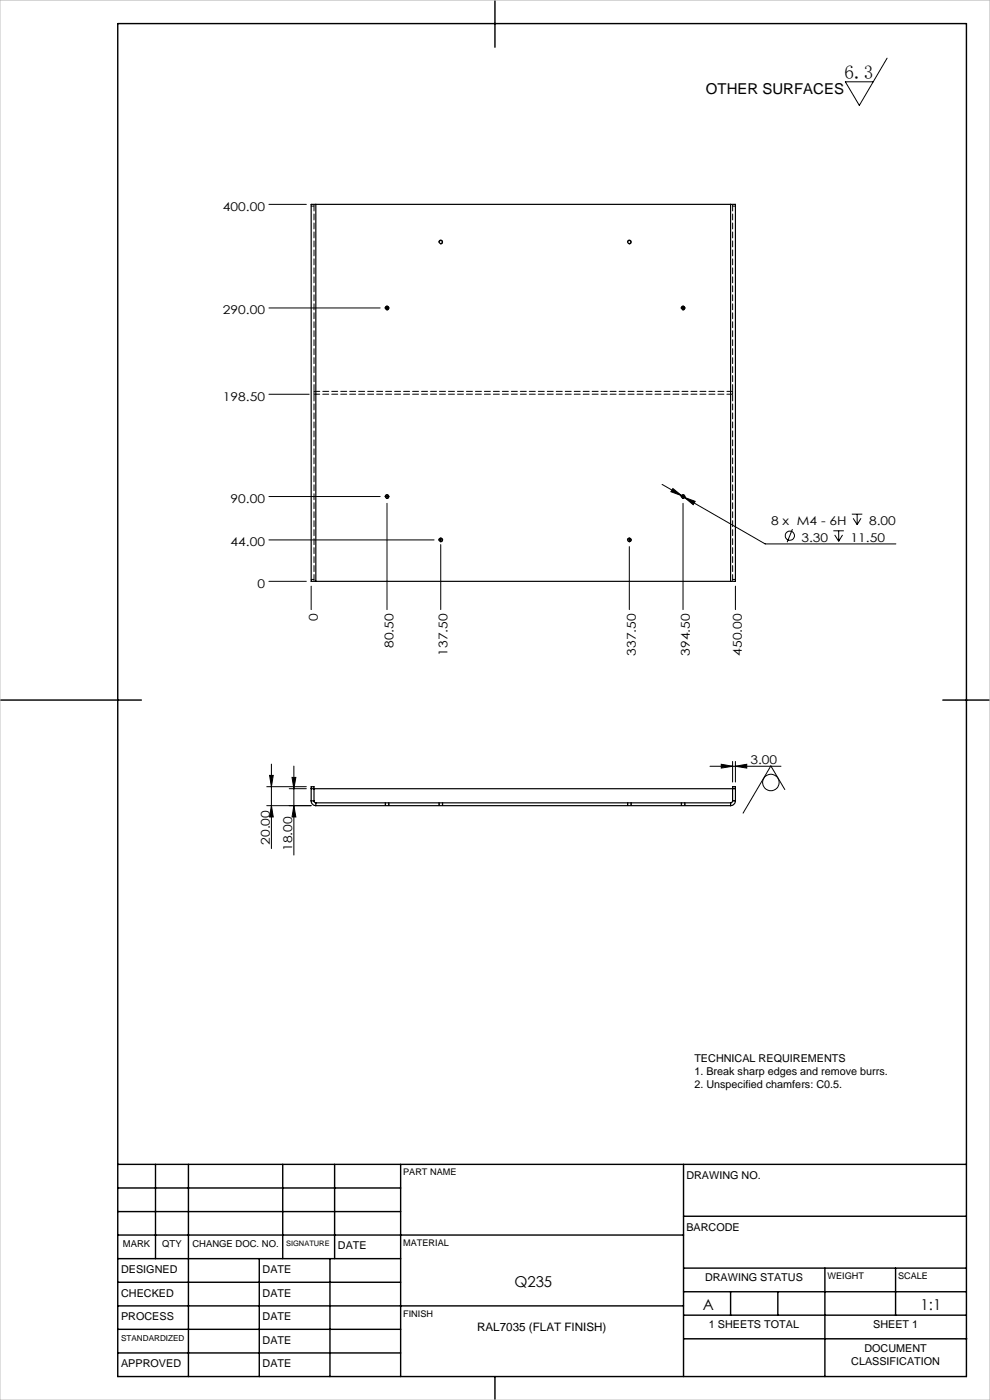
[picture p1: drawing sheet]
<svg xmlns="http://www.w3.org/2000/svg" width="210mm" height="297mm" viewBox="0 0 210 297" stroke-linecap="round" stroke-linejoin="round" font-family="sans-serif">
<g fill="none" stroke="#000" stroke-width=".21">
<path d="M188.2 12.3l-5.9 10.1-3-5h5.9M57 43.4h8M93.1 51.4a.39 .39 0 0 1 .3-.5 .39 .39 0 0 1 .5 .5 .39 .39 0 0 1-.5 .3M133.1 51.4a.39 .39 0 0 1 .3-.5 .39 .39 0 0 1 .5 .5 .39 .39 0 0 1-.5 .3M57 65.3h23.6M81.7 65.4a.4 .4 0 0 1 .4-.5 .4 .4 0 0 1 .4 .5 .4 .4 0 0 1-.5 .3M82 65.3h.2M82.1 65.2v.2M144.5 65.4a.4 .4 0 0 1 .4-.5 .4 .4 0 0 1 .4 .5 .4 .4 0 0 1-.5 .3M144.8 65.3h.2M144.9 65.2v.2M57 83.6h8.6"/>
<path d="M57 105.3h23.6M57 114.5h35.1M81.7 105.4a.4 .4 0 0 1 .4-.5 .4 .4 0 0 1 .4 .5 .4 .4 0 0 1-.5 .3M82 105.3h.2M82.1 106.8v22.5M82.1 105.2v.2M93.1 114.6a.4 .4 0 0 1 .4-.5 .4 .4 0 0 1 .4 .5 .4 .4 0 0 1-.5 .3M93.4 114.5h.2M93.5 115.5v13.8M93.5 114.4v.2M133.1 114.6a.4 .4 0 0 1 .4-.5 .4 .4 0 0 1 .4 .5 .4 .4 0 0 1-.5 .3M133.4 114.5h.2"/>
<path d="M133.5 116v13.3M133.5 114.4v.2M140.4 102.8l4.2 2.4M142.7 103.6l1.9 1.6-2.3-.9zM144.5 105.4a.4 .4 0 0 1 .4-.5 .4 .4 0 0 1 .4 .5 .4 .4 0 0 1-.5 .3M144.6 105.2l.6 .3M144.8 105.3h.2M144.9 105.2v.2M144.9 106.8v22.5M145.2 105.5l2.3 .9-.5 .7zM145.2 105.5l17.1 9.9h27.7M168.1 112.3l-1.1 2.7"/>
<path d="M176.8 112.6h2.2M177.1 113.5l.8 1.3M177.9 112.6v2.2M178.7 113.5l-.8 1.3M180.7 109.1h2.2M181 110l.8 1.3M181.8 109.1v2.2M182.6 110l-.8 1.3M57 123.3h8M66 124.4v4.9M156 124.4v4.9M56.6 170.9h9.4"/>
<path d="M56.6 166.9h8.4M57.2 164.5h.8l-.4 2.4zM57.6 170.9l.4 2.4h-.8zM57.6 162.1v17.9M61.3 167.3h3.7M61.9 164.9h.9l-.5 2.4zM62.3 170.9l.5 2.4h-.9zM62.3 162.5v18.9M150.6 162.6h15.1M153 162.1l2.4 .5-2.4 .3zM155.4 161.5v4.4M156 162.6l2.4-.5v.8z"/>
<path d="M156 161.5v4.4M166.5 167.5l-3-5-5.9 10"/>
<circle cx="167.5" cy="113.7" r=".98"/>
<circle cx="163.5" cy="166" r="1.75"/>
</g>
<g fill="none" stroke="#000" stroke-width=".21" stroke-dasharray="15.2 1.3 1.3 1.3">
<path d="M81.9 65.3h-.2M82.1 65.1v-.2M82.1 65.5v.3M82.3 65.3h.2M144.7 65.3h-.2M144.9 65.1v-.2M144.9 65.5v.3M145.1 65.3h.2M81.9 105.3h-.2M82.1 105.1v-.2M82.1 105.5v.3M82.3 105.3h.2"/>
<path d="M93.3 114.5h-.2M93.5 114.3v-.2M93.5 114.7v.3M93.7 114.5h.2M133.3 114.5h-.2M133.5 114.3v-.2M133.5 114.7v.3M133.7 114.5h.2M144.7 105.3h-.2M144.9 105.1v-.2M144.9 105.5v.3M145.1 105.3h.2"/>
</g>
<g fill="none" stroke="#000" stroke-width=".21" stroke-dasharray="1.3 .6">
<path d="M66 43.7h.6M155.4 43.7h.6M66.6 83.6v-.6M67 83h-.4M67 83.6h-.4M155.4 83h-.4M155.4 83.6h-.4M155.4 83.6v-.6M66.6 122.9h-.6M156 122.9h-.6M81.7 170.3v.6M81.8 170.3v.6"/>
<path d="M82.4 170.9v-.6M82.5 170.9v-.6M93.1 170.3v.6M93.2 170.3v.6M93.8 170.9v-.6M93.9 170.9v-.6M133.1 170.3v.6M133.2 170.3v.6M133.8 170.9v-.6M133.9 170.9v-.6M144.5 170.3v.6M144.6 170.3v.6"/>
<path d="M145.2 170.9v-.6M145.3 170.9v-.6"/>
</g>
<g fill="none" stroke="#000" stroke-width=".3">
<path d="M25 5h180v287h-180zM105 0v10M0 148.5h30M200 148.5h10M25 247h180M25 257h60M25 252h60M33 247v20M40 247v45M60 247v20M71 247v20M85 247v45"/>
<path d="M145 247v45M145 258h60M25 277h120M25 272h60M25 267h60M25 262h120M55 267v25M70 267v25M145 279h60M145 269h60M145 274h60M155 274v5"/>
<path d="M165 274v5M175 269v23M190 269v10M25 287h60M25 282h60M105 292v5M145.1 284h60"/>
</g>
<path d="M0 0h210v297h-210z" fill="none" stroke="#c0c0c0" stroke-width=".21"/>
<g fill="#000">
<path d="M142.7 103.6l-.4 .7 2.3 .9zM145.2 105.5l1.8 1.6 .5-.7z"/>
<path d="M57.6 170.9l.4 2.4h-.8zM57.2 164.5h.8l-.4 2.4z"/>
<path d="M62.3 170.9l.5 2.4h-.9zM61.9 164.9h.9l-.5 2.4z"/>
<path d="M153 162.1l2.4 .5-2.4 .3zM156 162.6l2.4-.5v.8z"/>
</g>
<g fill="none" stroke="#000" stroke-width=".25">
<path d="M67 43.4h-1v79.9h1M67 43.4v79.9M67 43.4h88M155 43.4h1v79.9h-1M155 43.4v79.9M67 123.3h88M66 169.9a1.02 1.02 0 0 0 1 1M66 169.9v-3h.6v3M66 167.3h90M66 169.9h.6M66.6 169.9v.2l.4 .2M67 170.3v.6"/>
<path d="M67 170.3h88M67 170.9h88M155 170.3v.6M155.4 169.9l-.1 .2-.3 .2M155.4 169.9v-3h.6v3M155.4 169.9h.6M156 169.9a1.09 1.09 0 0 1-1 1"/>
<circle cx="93.5" cy="51.4" r=".33"/>
<circle cx="133.5" cy="51.3" r=".34"/>
<circle cx="82.1" cy="65.3" r=".34"/>
<circle cx="144.9" cy="65.4" r=".33"/>
<circle cx="82.1" cy="105.4" r=".34"/>
<circle cx="93.5" cy="114.5" r=".33"/>
<circle cx="133.5" cy="114.5" r=".34"/>
<circle cx="144.9" cy="105.4" r=".33"/>
</g>
<path d="M155.4 43.3v39.7M66.6 83v-39.7M155.4 83.6v39.7M66.6 123.3v-39.7" fill="none" stroke="#000" stroke-width=".21" stroke-dasharray="1.3 .6" stroke-dashoffset="-.2"/>
<path d="M155 83.6h-88M155 83h-88" fill="none" stroke="#000" stroke-width=".21" stroke-dasharray="1.3 .6" stroke-dashoffset=".5"/>
<text font-size="4.1" x="179.2" y="16.8">6.3</text>
<g font-size="3.2">
<text x="149.8" y="20">OTHER SURFACES</text>
<text x="109.1" y="273">Q235</text>
<text x="149.1" y="277.9">A</text>
<text x="195.3" y="278">1:1</text>
</g>
<g font-size="2.6">
<text x="47.3" y="44.7">400.00</text>
<text x="47.3" y="66.7">290.00</text>
<text x="47.3" y="85">198.50</text>
<text x="48.9" y="106.7">90.00</text>
<text x="163.6" y="111.5">8 x M4 - 6H</text>
<text x="184.4" y="111.5">8.00</text>
<text x="48.9" y="115.9">44.00</text>
<text x="170" y="115">3.30</text>
<text x="180.4" y="115">11.50</text>
<text x="54.6" y="124.7">0</text>
<text x="67.4" y="131.8" transform="rotate(-90 67.4 131.8)">0</text>
<text x="83.5" y="137.5" transform="rotate(-90 83.5 137.5)">80.50</text>
<text x="94.9" y="139.1" transform="rotate(-90 94.9 139.1)">137.50</text>
<text x="134.9" y="139.1" transform="rotate(-90 134.9 139.1)">337.50</text>
<text x="146.3" y="139.1" transform="rotate(-90 146.3 139.1)">394.50</text>
<text x="157.4" y="139.1" transform="rotate(-90 157.4 139.1)">450.00</text>
<text x="159.2" y="162.2">3.00</text>
<text x="57.2" y="179.2" transform="rotate(-90 57.2 179.2)">20.00</text>
<text x="62" y="180.5" transform="rotate(-90 62 180.5)">18.00</text>
</g>
<text font-size="2.5" x="101.2" y="282.3">RAL7035 (FLAT FINISH)</text>
<g font-size="2.3">
<text x="147.3" y="225.4">TECHNICAL REQUIREMENTS</text>
<text x="147.3" y="228.1">1. Break sharp edges and remove burrs.</text>
<text x="147.3" y="230.7">2. Unspecified chamfers: C0.5.</text>
<text x="145.6" y="250">DRAWING NO.</text>
<text x="145.6" y="261">BARCODE</text>
<text x="71.7" y="265">DATE</text>
<text x="25.7" y="270">DESIGNED</text>
<text x="25.7" y="275.1">CHECKED</text>
<text x="55.7" y="270">DATE</text>
<text x="55.7" y="275.1">DATE</text>
<text x="149.5" y="271.8">DRAWING STATUS</text>
<text x="25.7" y="280.1">PROCESS</text>
<text x="55.7" y="280.1">DATE</text>
<text x="150.4" y="281.8">1 SHEETS TOTAL</text>
<text x="185.2" y="281.8">SHEET 1</text>
<text x="55.7" y="285">DATE</text>
<text x="183.4" y="286.8">DOCUMENT</text>
<text x="25.7" y="290">APPROVED</text>
<text x="55.7" y="290">DATE</text>
<text x="180.6" y="289.5">CLASSIFICATION</text>
</g>
<g font-size="2">
<text x="26.1" y="264.5">MARK</text>
<text x="34.4" y="264.5">QTY</text>
<text x="40.8" y="264.5">CHANGE DOC. NO.</text>
</g>
<g font-size="1.9">
<text x="85.5" y="249.3">PART NAME</text>
<text x="85.5" y="264.3">MATERIAL</text>
<text x="175.5" y="271.4">WEIGHT</text>
<text x="190.5" y="271.4">SCALE</text>
<text x="85.5" y="279.4">FINISH</text>
</g>
<text font-size="1.7" x="25.7" y="284.4">STANDARDIZED</text>
<text font-size="1.6" x="60.7" y="264.3">SIGNATURE</text>
</svg>
